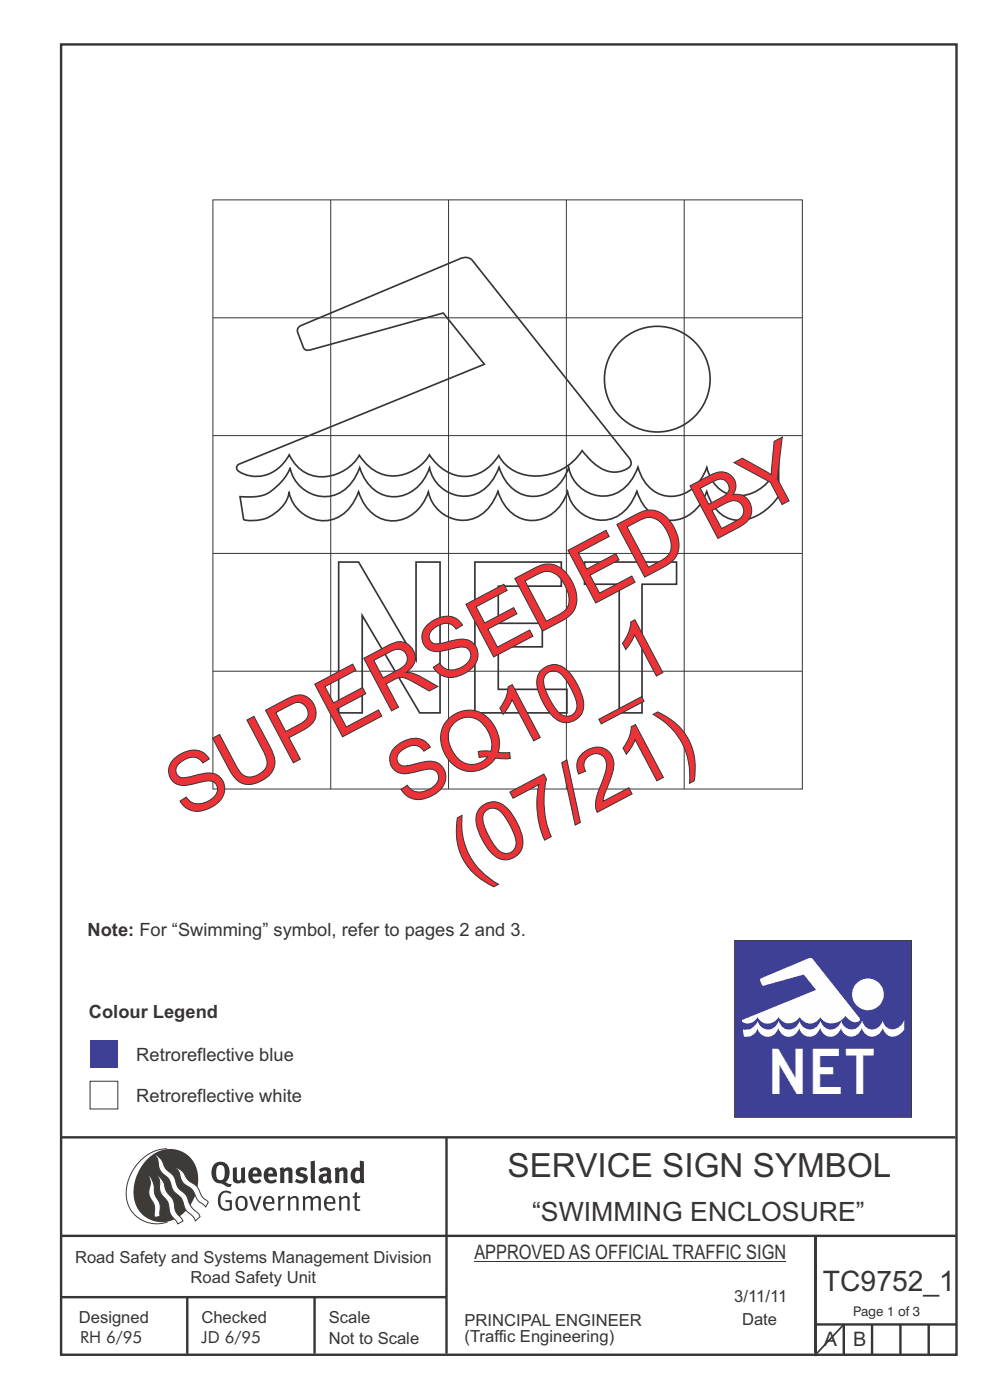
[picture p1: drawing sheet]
<svg xmlns="http://www.w3.org/2000/svg" width="210mm" height="297mm" viewBox="0 0 210 297" stroke-linecap="round" stroke-linejoin="round" font-family="sans-serif">
<g fill="none" stroke="#373435" stroke-width=".51">
<path d="M13 9.4h189.9v278h-189.9zM12.7 241.3h190M94.7 241.4v45.8M12.7 275.2h82M12.7 262.2h190.1M39.7 275.2v12M66.7 275.2v12M173 262.2v25.5M173 281h30M179 281v6.4M185 281v6.4M191 281v6.4"/>
<path d="M197 281v6.4"/>
</g>
<path d="M100.6 267.7h66.2" fill="none" stroke="#373435" stroke-width=".21"/>
<path d="M35.4 243.7a9.5 9.5 0 0 0-8.6 10.5 6.5 6.5 0 0 0 8.8 5.1" fill="none" stroke="#3d3a38" stroke-width=".21"/>
<path d="M31.3 245.9a6.1 6.1 0 0 1 7.3-1.6 6.1 6.1 0 0 1 3.4 6.7 8.8 8.8 0 0 1-7.2 8.3 6.1 6.1 0 0 1-6.4-7.5 10.5 10.5 0 0 1 2.9-5.9z" fill-rule="evenodd" fill="#3d3a38"/>
<g fill="#fefefe" stroke="#3d3a38" stroke-width=".21">
<path d="M31.6 249.4l.3 .3 .6 1.2 .4 2.5 1 2 .1 2.7-1.2 .2-.1-2.5-.9-1.8-.2-.7 .3-2.4z" fill-rule="evenodd"/>
<path d="M37.2 247.7l.5 .1 .9 .6 1.3 1.9 1.9 1.5 1.1 2.1 1.3 1.2-.6 1-1.6-1.4-1.2-2.3-2-1.4-.5-1-.4-1.5z" fill-rule="evenodd"/>
<path d="M32.8 244.9l.4 .1 .9 .9 1 2 1.7 1.5 1 2.5 1.6 1.6 1.2 2.5 1.6 1.6 .2 .5-.9 .9-.5-.9-1.6-1.5-1-2.4-1.7-1.7-.9-2.3-1.8-1.7-.3-1-.3-1.6z" fill-rule="evenodd"/>
<path d="M33.4 249.4l.5 .3 .7 1 .7 2.1 1.5 1.9 .5 2.4 1.5 1.8v.2l-1.1 .6-1.6-2.2-.6-2.5-1.4-1.9-.3-1v-1.6z" fill-rule="evenodd"/>
</g>
<g fill="#373435">
<path d="M46.8 253.1l.5-.4 .6-.1 .7 .1 .5 .3-.2 .3-.9-.3-.8 .3-.3 .6-.1 1.1 .1 .7 .3 .5 .5 .2 .6 .1 .4-.2v-1.3h-.8l-.1-.4h1.4v2l-.7 .2-.8 .1-.6-.2-.5-.5-.3-.8-.1-.9 .2-.8z" fill-rule="evenodd"/>
<path d="M50.7 254.3l.7-.2 .5 .5 .1 1.2-.2 .4-.3 .3h-.5l-.4-.4-.2-1.1zM50.4 254l-.5 1.1 .3 1.2 .7 .6 1-.1 .4-.4 .2-.6v-.8l-.2-.7-.3-.4-.5-.2-.6 .1z" fill-rule="evenodd"/>
<path d="M52.8 253.8l.5-.1 .9 2.6 .8-2.5h.5l-1.1 3.1h-.5z" fill-rule="evenodd"/>
<path d="M56.6 254.2l.4-.1 .4 .1 .2 .3 .1 .5h-1.4zM56.2 254l-.4 1v.7l.3 .7 .4 .3 .5 .2 1.1-.3 .1-.1-.2-.3-.6 .3-.7-.1-.3-.3-.1-.6v-.1h1.9l-.2-1.2-.8-.5-.5 .1z" fill-rule="evenodd"/>
<path d="M58.9 253.8l.5-.1 .1 .5 .4-.4 .6-.1-.2 .6h-.4l-.4 .4v2.1h-.5z" fill-rule="evenodd"/>
<path d="M61 253.9l.5-.1a.24 .24 0 0 0 .1 .3 .24 .24 0 0 0 .3-.2l.8-.1 .6 .4v2.6h-.4l-.1-2.3-.1-.3-.3-.1-.8 .5v2.2h-.5z" fill-rule="evenodd"/>
<path d="M64.2 253.8h.4a.23 .23 0 0 0 .2 .3 .23 .23 0 0 0 .3-.2l.5-.2 .6 .2a.23 .23 0 0 0 .2 .3 .23 .23 0 0 0 .2-.2l.8-.3 .6 .4 .1 2.7h-.5v-2.3l-.1-.3-.3-.1-.8 .5v2.2h-.5v-2.3l-.1-.3h-.3l-.8 .4v2.2h-.4z" fill-rule="evenodd"/>
<path d="M69.5 254.2l.5-.1 .4 .1 .3 .8h-1.4zM69.2 254l-.5 1 .1 .7 .2 .7 .4 .3 .4 .2 1.1-.3 .2-.1-.2-.3-.6 .3-.7-.2-.3-.3v-.6h1.9l-.2-1.2-.4-.3-.5-.2-.5 .1z" fill-rule="evenodd"/>
<path d="M71.8 253.9l.5-.1a.24 .24 0 0 0 .1 .3 .24 .24 0 0 0 .4-.2l.7-.1 .6 .4 .1 2.6h-.5v-2.3l-.1-.3-.3-.1-.9 .5v2.2h-.4z" fill-rule="evenodd"/>
<path d="M75.3 253l.5-.1-.1 .9h.8l-.2 .4h-.6v2.1l.2 .2h.5v.3l-.2 .1h-.6l-.4-.4v-2.3h-.4v-.4h.4z" fill-rule="evenodd"/>
<path d="M46.2 247.4l.4-.2h.4l.6 .6v1.8l-.2 .5-.3 .2h-.8l-.3-.5-.1-1.6zM45.5 246.9l-.4 .7-.2 .8v1l.3 .9 .7 .6 1 .2 1.6 .7h.4l.3-.6h-.6l-.8-.4 .7-.9 .2-1.5a1.91 1.91 0 0 0-1.1-1.8 1.91 1.91 0 0 0-2.1 .3z" fill-rule="evenodd"/>
<path d="M49.4 247.8l.8-.2 .1 2.5 .1 .3h.3l.5-.3v-2.3l.8-.2v2.6l.2 .5-.7 .3a.39 .39 0 0 0-.7 0h-.8l-.5-.4z" fill-rule="evenodd"/>
<path d="M53.8 248.4l.3-.1h.3l.2 .7h-1zM53.1 248l-.3 .5-.1 .8v.7l.4 .6 .5 .4 .6 .1 .7-.1 .6-.4-.4-.5-.4 .3h-.5l-.4-.1-.2-.4v-.3h1.9l-.1-1-.3-.6-1-.4-.5 .1z" fill-rule="evenodd"/>
<path d="M57.1 248.4l.2-.1h.4l.2 .7h-1zM56.4 248l-.3 .6-.2 .8 .2 .7 .3 .5 .5 .4 .6 .1 .6-.1 .6-.4-.3-.5-.6 .3h-.5l-.4-.6v-.2h1.9l-.1-.9-.3-.7-.5-.3-.5-.1-.5 .1z" fill-rule="evenodd"/>
<path d="M59.3 247.8l.8-.2 .1 .4 1-.3 .7 .3 .1 .5v2.5h-.8v-2.3l-.3-.3-.6 .3v2.3h-.9z" fill-rule="evenodd"/>
<path d="M63 248l.9-.4 1.3 .3-.3 .6-.9-.2-.3 .2 .1 .3 1 .4 .4 .4v.7l-.4 .6-1.1 .2-1.1-.4 .3-.6 1 .4 .3-.1 .2-.2-.2-.4-.9-.2-.4-.3-.2-.7z" fill-rule="evenodd"/>
<path d="M68.6 249.7l.7-.1v.7l-.3 .2-.3-.1-.2-.3zM67.7 248.1l.3 .6 .8-.3 .5 .1a.35 .35 0 0 1 0 .5 .35 .35 0 0 1-.5 0l-1 .4-.2 .9 .2 .4 .3 .3h1.1a.49 .49 0 0 1 .8 .2l.5-.6-.3-.4v-1.7l-.2-.5-.4-.3-.6-.1z" fill-rule="evenodd"/>
<path d="M71 247.8l.8-.2 .1 .4 1-.3 .6 .3 .2 .5v2.5h-.8v-2.3l-.3-.3-.6 .3v2.3h-.9z" fill-rule="evenodd"/>
<path d="M75.6 248.5l.3-.1 .4 .2v1.5l-.3 .2h-.4l-.2-.3-.1-1zM76.3 246.2v1.3a.19 .19 0 0 1 0 .3 .19 .19 0 0 1-.3-.1l-.8 .1-.6 .5-.2 .9 .1 1.1 .3 .4 .6 .3 .6 .1 .5-.3v.2h.8l-.1-4.6z" fill-rule="evenodd"/>
<path d="M65.9 246.4l.9-.2 .1 4.8h-.8l-.1-.3z" fill-rule="evenodd"/>
</g>
<path d="M19.1 229.4h5.9v5.9h-5.9z" fill-rule="evenodd" fill="#fefefe" stroke="#373435" stroke-width=".21"/>
<path d="M19.1 220.7h5.9v5.9h-5.9z" fill-rule="evenodd" fill="#3e4095"/>
<path d="M45.2 42.4h125v125h-125zM70.2 42.4v125M95.2 42.4v125M120.1 42.4v125M145.1 42.4v125M45.2 67.4h125M45.2 92.4h125M45.2 117.4h125M45.2 142.4h125" fill="none" stroke="#373435" stroke-width=".21"/>
<g fill="none" stroke="#373435" stroke-width=".35">
<path d="M63.4 69.4l.4-.3 31.8-13.4a6 6 0 0 1 3.5-1.1l1 .6 33.3 41.9 .4 .7a1.33 1.33 0 0 1-.8 1.7 5.9 5.9 0 0 1-7.2-1.4l-2.3-2.5a11.3 11.3 0 0 1-15.3 3.8l-1.7-1.7-.7-1.1a8.2 8.2 0 0 1-9.5 4.1 10.1 10.1 0 0 1-5.2-4.2 8.5 8.5 0 0 1-14.9 .1 9.1 9.1 0 0 1-11.1 3.9 8.1 8.1 0 0 1-3.7-4 7.7 7.7 0 0 1-10 3.9l-.8-.4a.85 .85 0 0 1-.4-.8 .85 .85 0 0 1 .5-.7l52.1-21.2-8.8-10.9-27.7 7.7a1.33 1.33 0 0 1-2.1-.8l-1-2.7a1.1 1.1 0 0 1 .2-1.2zM50.9 105.4a10.4 10.4 0 0 0 6.3-1 11.5 11.5 0 0 0 4.4-5.1 7.4 7.4 0 0 0 6.4 6 7.4 7.4 0 0 0 7.6-4.4l.7-1.7a7.8 7.8 0 0 0 7.4 6.2 8.4 8.4 0 0 0 7.4-6.1 7.4 7.4 0 0 0 6.4 5.9 7.4 7.4 0 0 0 7.6-4.4l.8-1.7a7.8 7.8 0 0 0 7.4 6.2 8.3 8.3 0 0 0 7.3-6.1 7.3 7.3 0 0 0 6.4 6 7.3 7.3 0 0 0 7.6-4.4l.7-1.7a7.5 7.5 0 0 0 7.2 6.2 8.4 8.4 0 0 0 7.4-6.1 7.2 7.2 0 0 0 6.3 6 9.5 9.5 0 0 0 9-6.8v6.8a11.3 11.3 0 0 1-8 5.2 6.7 6.7 0 0 1-6.7-4.5l-.6-1.6a8.2 8.2 0 0 1-8.5 6 8 8 0 0 1-6.3-6.1 8.3 8.3 0 0 1-7.1 6.2 7.6 7.6 0 0 1-7.6-6.1 8.1 8.1 0 0 1-8.5 6.1 8 8 0 0 1-6.3-6.2 8.3 8.3 0 0 1-7.1 6.2 7.6 7.6 0 0 1-7.6-6 8.2 8.2 0 0 1-8.5 6 8 8 0 0 1-6.3-6.1 8.3 8.3 0 0 1-7.1 6.2 7.6 7.6 0 0 1-7.7-6 6.3 6.3 0 0 1-3 4.4 7.8 7.8 0 0 1-6.6 1.3z"/>
<circle cx="139.4" cy="80.4" r="11.2"/>
</g>
<path d="M155.8 199.6h37.5v37.4h-37.5z" fill-rule="evenodd" fill="#3e4095" stroke="#373435" stroke-width=".21"/>
<path d="M180.8 211a3.4 3.4 0 0 1 6.7 0 3.4 3.4 0 0 1-6.7 0zM161.3 207.7l.1 .8a.55 .55 0 0 0 .8 .6l8.3-2.3 2.6 3.2-15.6 6.4-.1 .3a2.17 2.17 0 0 0 3.3-.9 2.49 2.49 0 0 0 2.2 1.4 2.49 2.49 0 0 0 2.3-1.4 2.55 2.55 0 0 0 4.4 0 2.47 2.47 0 0 0 2.2 1.4 2.47 2.47 0 0 0 2.2-1.4 3.1 3.1 0 0 0 5.3-.3l.3 .3a1.91 1.91 0 0 0 2.8 .7l-.1-.5-10.2-12.7h-.6zM157.6 218.4l.2 1.5a2.34 2.34 0 0 0 2.9-1.7 2.25 2.25 0 0 0 2.2 1.8 2.25 2.25 0 0 0 2.2-1.9 2.26 2.26 0 0 0 2.2 1.9 2.26 2.26 0 0 0 2.3-1.9 2.25 2.25 0 0 0 2.2 1.8 2.25 2.25 0 0 0 2.2-1.8 2.25 2.25 0 0 0 2.2 1.9 2.25 2.25 0 0 0 2.2-1.9 2.24 2.24 0 0 0 2.2 1.8 2.24 2.24 0 0 0 2.2-1.8 2.26 2.26 0 0 0 2.2 1.9 2.26 2.26 0 0 0 2.3-1.9 2.28 2.28 0 0 0 1.7 1.8 2.28 2.28 0 0 0 2.4-1l.4-.5v-2.1a2.72 2.72 0 0 1-3.2 2l-.6-.4-.4-.5-.3-.8a2.22 2.22 0 0 1-2.2 1.8 2.22 2.22 0 0 1-2.2-1.8 2.24 2.24 0 0 1-2.2 1.8 2.24 2.24 0 0 1-2.2-1.8 2.25 2.25 0 0 1-2.2 1.8 2.25 2.25 0 0 1-2.3-1.8 2.25 2.25 0 0 1-2.1 1.8 2.25 2.25 0 0 1-2.3-1.8 2.26 2.26 0 0 1-2.2 1.8 2.26 2.26 0 0 1-2.2-1.8 2.25 2.25 0 0 1-2.2 1.8 2.25 2.25 0 0 1-2.2-1.8 2.81 2.81 0 0 1-3.2 1.8z" fill-rule="evenodd" fill="#fefefe"/>
<path d="M179 281l-6 6.4" fill="none" stroke="#373435" stroke-width=".35"/>
<g font-size="32" fill="#373435">
<text x="71.8" y="151.2">N</text>
<text x="100.7" y="151.2">E</text>
<text x="124" y="151.2">T</text>
</g>
<g font-size="17.6" fill="#ed3237">
<text x="39.4" y="173.9" transform="rotate(-28 39.4 173.9)">SUPERSEDED BY</text>
<text x="86.3" y="171.4" transform="rotate(-28 86.3 171.4)">SQ10_1</text>
<text x="99.4" y="186.8" transform="rotate(-28 99.4 186.8)">(07/21)</text>
</g>
<text font-size="9.6" fill="#fefefe" x="163.8" y="232.2">NET</text>
<text font-size="7.1" fill="#373435" x="107.7" y="249.8">SERVICE SIGN SYMBOL</text>
<text font-size="6" fill="#373435" x="174.6" y="274">TC9752_1</text>
<text font-size="5.6" fill="#373435" x="112.9" y="259.1">“SWIMMING ENCLOSURE”</text>
<g font-size="4.2" fill="#373435">
<text x="100.6" y="267.2">APPROVED AS OFFICIAL TRAFFIC SIGN</text>
<text x="174.7" y="285.6">A</text>
<text x="181" y="285.6">B</text>
</g>
<g font-size="3.9" fill="#373435">
<text x="18.6" y="198.5">Note: For “Swimming” symbol, refer to pages 2 and 3.</text>
<text x="18.9" y="215.9">Colour Legend</text>
<text x="28.9" y="225">Retroreflective blue</text>
<text x="28.9" y="233.7">Retroreflective white</text>
</g>
<g font-size="3.5" fill="#373435">
<text x="15.9" y="267.9">Road Safety and Systems Management Division</text>
<text x="40.4" y="272.2">Road Safety Unit</text>
<text x="16.7" y="280.6">Designed</text>
<text x="42.7" y="280.6">Checked</text>
<text x="69.7" y="280.6">Scale</text>
<text x="98.5" y="281.4">PRINCIPAL ENGINEER</text>
<text x="155.8" y="276.2">3/11/11</text>
<text x="157.4" y="281.2">Date</text>
<text x="17" y="284.8">RH 6/95</text>
<text x="42.7" y="284.8">JD 6/95</text>
<text x="69.7" y="285.2">Not to Scale</text>
<text x="98.5" y="284.8">(Traffic Engineering)</text>
</g>
<text font-size="2.8" fill="#373435" x="181" y="279.3">Page 1 of 3</text>
</svg>
